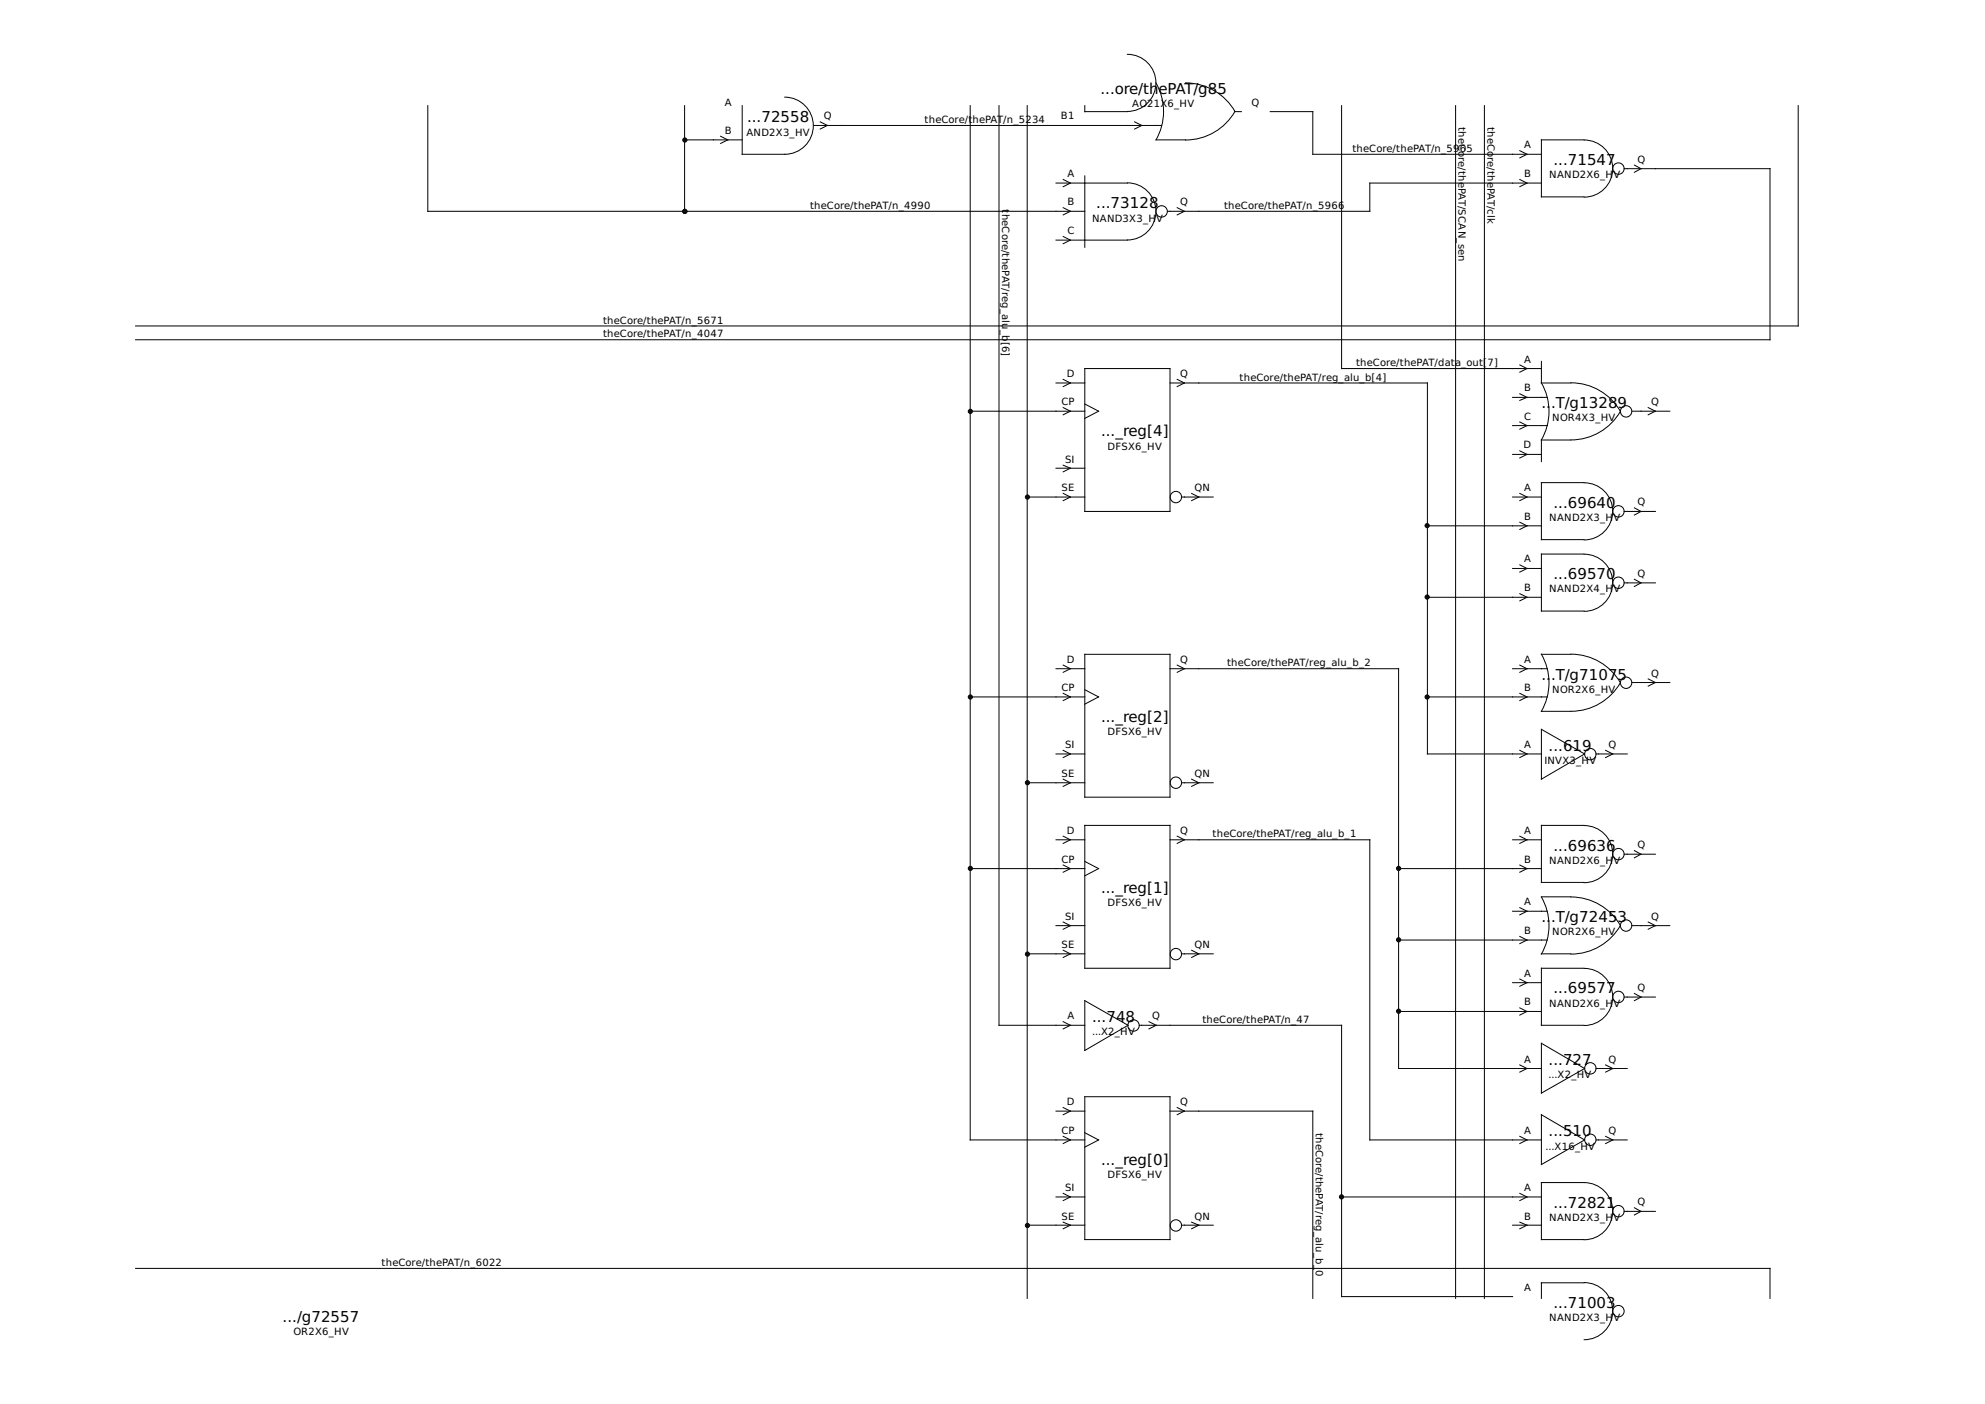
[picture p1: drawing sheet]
<svg xmlns="http://www.w3.org/2000/svg" width="420mm" height="297mm" viewBox="0 0 420 297" stroke-linecap="round" stroke-linejoin="round" font-family="sans-serif">
<g fill="none" stroke="#000" stroke-width=".21">
<path d="M238.6 11.5a6 6 0 0 1 6.1 6 6 6 0 0 1-6.1 6.1M244.7 17.5a12.1 12.1 0 0 1 0 12.1M250.9 17.5a12.1 12.1 0 0 1 10.5 6.1 12.1 12.1 0 0 1-10.5 6M90.6 22.4v22.3h139M144.9 29.6h12.2M144.9 22.4v22.3M152.5 28.8l1.6 .8-1.6 .8M166.1 20.6a6 6 0 0 1 6.1 6 6 6 0 0 1-6.1 6h-9v-10.2M172.2 26.5h73.7M173.6 25.8l1.5 .7-1.5 .8M205.4 22.4v218.8h24.2M211.5 22.4v194.5h18.1"/>
<path d="M217.4 22.4v252.3M223.5 38.7h15.1M225 38l1.6 .7-1.6 .8M229.6 22.4v1.2h9M229.6 37.2v15.1M238.6 38.7a6 6 0 0 1 6.1 6 6 6 0 0 1-6.1 6.1M240.2 25.8l1.5 .7-1.5 .8M244.7 29.6h6.3M261.4 23.6h1.4M268.9 23.6h9v9h48.4M284 22.4v55.6h42.3M308.1 22.4v252.3"/>
<path d="M314.2 22.4v252.3M321.7 31.9l1.5 .7-1.5 .8M321.7 38l1.5 .7-1.5 .8M326.3 38.7h-36.4v6h-42.8M335.3 29.6h-9v12.1h9M335.3 29.6a6 6 0 0 1 6.1 6.1 6 6 0 0 1-6.1 6M343.8 35.7h30.9v36.2h-346M345.9 34.9l1.4 .8-1.4 .7M380.6 22.4v46.6h-351.9M223.5 50.8h15.1M225 43.9l1.6 .8-1.6 .8M225 50l1.6 .8-1.6 .8"/>
<path d="M249.2 43.9l1.5 .8-1.5 .8M229.6 78h18.1v30.2h-18.1zM321.7 77.2l1.5 .8-1.5 .7M326.3 76.5v4.5h6.2M205.4 87h24.2M223.5 81h6.1M223.5 99.1h6.1M225 80.3l1.6 .7-1.6 .8M225 98.4l1.6 .7-1.6 .7M225 86.2l1.6 .8-1.6 .8M229.6 85.5l2.9 1.5-2.9 1.5M247.7 81h54.4v78.5h24.2"/>
<path d="M249.2 80.3l1.5 .7-1.5 .8M320.2 84.1h7.3M320.2 90h7.3M320.2 96.1h6.1M321.7 83.3l1.5 .8-1.5 .6M321.7 89.3l1.5 .7-1.5 .8M321.7 95.4l1.5 .7-1.5 .8M326.3 81a12.1 12.1 0 0 1 0 12.1M332.5 93.1h-6.2v4.6M332.5 81a12.1 12.1 0 0 1 10.5 6 12.1 12.1 0 0 1-10.5 6.1M345.4 87h8M348.9 86.2l1.5 .8-1.5 .8"/>
<path d="M217.4 105.2h12.2M225 104.4l1.6 .8-1.6 .7M250.1 105.2h6.7M252.2 104.4l1.5 .8-1.5 .7M302.1 111.3h24.2M320.2 105.2h6.1M321.7 119.5l1.5 .8-1.5 .7M321.7 104.4l1.5 .8-1.5 .7M321.7 110.5l1.5 .8-1.5 .7M335.3 102.1h-9v12.1h9M335.3 117.2h-9v12.1h9M335.3 117.2a6 6 0 0 1 6.1 6.1 6 6 0 0 1-6.1 6"/>
<path d="M335.3 102.1a6 6 0 0 1 6.1 6.1 6 6 0 0 1-6.1 6M343.8 108.2h6.6M345.9 107.4l1.4 .8-1.4 .8M229.6 138.4h18.1v30.3h-18.1zM302.1 126.4h24.2M320.2 120.3h6.1M321.7 125.6l1.5 .8-1.5 .7M326.3 138.4a12.1 12.1 0 0 1 0 12.1M326.3 138.4h6.2M332.5 138.4a12.1 12.1 0 0 1 10.5 6 12.1 12.1 0 0 1-10.5 6.1M343.8 123.3h6.6M345.9 122.6l1.4 .7-1.4 .8"/>
<path d="M205.4 147.4h24.2M223.5 159.5h6.1M223.5 141.5h6.1M225 158.8l1.6 .7-1.6 .8M225 140.7l1.6 .8-1.6 .7M225 146.7l1.6 .7-1.6 .8M229.6 145.9l2.9 1.5-2.9 1.6M247.7 141.5h48.3v84.6h30.3M249.2 140.7l1.5 .8-1.5 .7M302.1 147.4h25.4M320.2 141.5h7.3M321.7 158.8l1.5 .7-1.5 .8"/>
<path d="M321.7 140.7l1.5 .8-1.5 .7M321.7 146.7l1.5 .7-1.5 .8M326.3 154.3l9.1 5.2-9.1 5.3zM326.3 150.5h6.2M337.8 159.5h6.6M339.9 158.8l1.5 .7-1.5 .8M345.4 144.4h8M348.9 143.6l1.5 .8-1.5 .8M217.4 165.6h12.2M223.5 177.7h6.1M225 164.8l1.6 .8-1.6 .8M225 176.9l1.6 .8-1.6 .7"/>
<path d="M229.6 174.6h18.1v30.3h-18.1zM247.7 177.7h42.2v63.5h36.4M249.2 176.9l1.5 .8-1.5 .7M250.1 165.6h6.7M252.2 164.8l1.5 .8-1.5 .8M320.2 177.7h6.1M321.7 176.9l1.5 .8-1.5 .7M335.3 174.6h-9v12.1h9M335.3 174.7a6 6 0 0 1 6.1 6 6 6 0 0 1-6.1 6M345.9 180l1.4 .7-1.4 .8M205.4 183.8h24.2M223.5 195.8h6.1"/>
<path d="M225 195.1l1.6 .7-1.6 .8M225 183l1.6 .8-1.6 .7M229.6 182.2l2.9 1.6-2.9 1.5M296 198.9h31.5M296 183.8h30.3M320.2 192.8h7.3M321.7 192l1.5 .8-1.5 .7M321.7 198.1l1.5 .8-1.5 .7M321.7 183l1.5 .8-1.5 .7M326.3 189.8a12.1 12.1 0 0 1 0 12.1M326.3 189.7h6.2M332.5 189.8a12.1 12.1 0 0 1 10.5 6 12.1 12.1 0 0 1-10.5 6.1"/>
<path d="M343.8 180.7h6.6M345.4 195.8h8M348.9 195.1l1.5 .7-1.5 .8M217.4 201.8h12.2M225 201l1.6 .8-1.6 .8M225 216.2l1.6 .7-1.6 .8M229.6 211.7l9.2 5.2-9.2 5.4zM241.2 216.9h42.8v57.4h36.2M243.2 216.2l1.5 .7-1.5 .8M250.1 201.8h6.7M252.2 201l1.5 .8-1.5 .8M296 214h30.3"/>
<path d="M320.2 207.9h6.1M321.7 207.1l1.5 .8-1.5 .8M321.7 213.2l1.5 .8-1.5 .8M326.3 201.8h6.2M335.3 204.9h-9v12h9M335.3 204.9a6 6 0 0 1 6.1 6 6 6 0 0 1-6.1 6.1M343.8 210.9h6.6M345.9 210.2l1.4 .7-1.4 .8M223.5 235.1h6.1M225 234.3l1.6 .8-1.6 .7M229.6 232h18.1v30.3h-18.1zM229.6 239.6l2.9 1.6-2.9 1.5"/>
<path d="M247.7 235.1h30.2v39.6M249.2 234.3l1.5 .8-1.5 .7M321.7 225.3l1.5 .8-1.5 .7M326.3 220.7l9.1 5.4-9.1 5.2zM326.3 235.8l9.1 5.4-9.1 5.2zM337.8 226.1h6.6M339.9 225.3l1.5 .8-1.5 .7M217.4 259.2h12.2M223.5 253.2h6.1M225 252.5l1.6 .7-1.6 .8M225 258.6l1.6 .6-1.6 .8M225 240.4l1.6 .8-1.6 .7"/>
<path d="M250.1 259.2h6.7M252.2 258.6l1.5 .6-1.5 .8M284 253.2h42.3M320.2 259.2h6.1M321.7 252.5l1.5 .7-1.5 .8M321.7 258.6l1.5 .6-1.5 .8M321.7 240.4l1.5 .8-1.5 .7M335.3 250.2h-9v12.1h9M335.3 250.2a6 6 0 0 1 6.1 6 6 6 0 0 1-6.1 6.1M337.8 241.2h6.6M339.9 240.4l1.5 .8-1.5 .7M343.8 256.3h6.6"/>
<path d="M345.9 255.5l1.4 .8-1.4 .7M28.7 268.4h346v6.3M335.3 271.4h-9v3.3M335.3 271.4a6 6 0 0 1 6.1 6 6 6 0 0 1-6.1 6"/>
<circle cx="342.6" cy="35.7" r="1.21"/>
<circle cx="245.9" cy="44.7" r="1.21"/>
<circle cx="344.2" cy="87" r="1.21"/>
<circle cx="248.9" cy="105.2" r="1.21"/>
<circle cx="342.6" cy="108.2" r="1.21"/>
<circle cx="342.6" cy="123.3" r="1.21"/>
<circle cx="336.6" cy="159.6" r="1.21"/>
<circle cx="344.2" cy="144.4" r="1.21"/>
<circle cx="248.9" cy="165.6" r="1.21"/>
<circle cx="342.6" cy="180.7" r="1.21"/>
<circle cx="344.2" cy="195.8" r="1.21"/>
<circle cx="239.9" cy="217" r="1.21"/>
<circle cx="248.9" cy="201.9" r="1.21"/>
<circle cx="342.6" cy="210.9" r="1.21"/>
<circle cx="336.6" cy="226" r="1.21"/>
<circle cx="248.9" cy="259.3" r="1.21"/>
<circle cx="336.6" cy="241.1" r="1.21"/>
<circle cx="342.6" cy="256.2" r="1.21"/>
<circle cx="342.6" cy="277.4" r="1.21"/>
</g>
<g fill="#000" stroke="#000" stroke-width=".21">
<circle cx="145" cy="29.6" r=".44"/>
<circle cx="145" cy="44.7" r=".44"/>
<circle cx="205.4" cy="87" r=".44"/>
<circle cx="217.5" cy="105.2" r=".44"/>
<circle cx="302.1" cy="111.2" r=".44"/>
<circle cx="302.1" cy="126.3" r=".44"/>
<circle cx="205.4" cy="147.5" r=".44"/>
<circle cx="302.1" cy="147.5" r=".44"/>
<circle cx="217.5" cy="165.6" r=".44"/>
<circle cx="205.4" cy="183.7" r=".44"/>
<circle cx="296" cy="183.7" r=".44"/>
<circle cx="296" cy="198.8" r=".44"/>
<circle cx="217.5" cy="201.9" r=".44"/>
<circle cx="296" cy="213.9" r=".44"/>
<circle cx="217.5" cy="259.3" r=".44"/>
<circle cx="284" cy="253.2" r=".44"/>
</g>
<g font-size="3.2">
<text x="232.9" y="19.8">...ore/thePAT/g85</text>
<text x="158.1" y="25.9">...72558</text>
<text x="328.8" y="34.9">...71547</text>
<text x="232" y="44.1">...73128</text>
<text x="326.3" y="86.2">...T/g13289</text>
<text x="233" y="92.3">..._reg[4]</text>
<text x="328.8" y="107.4">...69640</text>
<text x="328.8" y="122.6">...69570</text>
<text x="326.3" y="143.8">...T/g71075</text>
<text x="233" y="152.8">..._reg[2]</text>
<text x="327.8" y="158.9">...619</text>
<text x="328.8" y="180">...69636</text>
<text x="233" y="189">..._reg[1]</text>
<text x="326.3" y="195.1">...T/g72453</text>
<text x="328.8" y="210.2">...69577</text>
<text x="231.1" y="216.3">...748</text>
<text x="327.8" y="225.3">...727</text>
<text x="327.8" y="240.4">...510</text>
<text x="233" y="246.4">..._reg[0]</text>
<text x="328.8" y="255.5">...72821</text>
<text x="59.8" y="279.7">.../g72557</text>
<text x="328.8" y="276.7">...71003</text>
</g>
<g font-size="2.1">
<text x="153.4" y="22.4">A</text>
<text x="239.6" y="22.6">AO21X6_HV</text>
<text x="264.9" y="22.4">Q</text>
<text x="153.4" y="28.3">B</text>
<text x="158" y="28.7">AND2X3_HV</text>
<text x="174.4" y="25.3">Q</text>
<text x="195.7" y="26">theCore/t</text>
<text x="205.9" y="26">hePAT/n_5234</text>
<text x="224.5" y="25.3">B1</text>
<text x="308.7" y="26.9" transform="rotate(90 308.7 26.9)">theCore/thePAT/SCAN_sen</text>
<text x="314.8" y="26.9" transform="rotate(90 314.8 26.9)">theCore/thePAT/clk</text>
<text x="286.3" y="32.1">theCore/thePAT/n_5965</text>
<text x="322.6" y="31.4">A</text>
<text x="346.6" y="34.4">Q</text>
<text x="225.9" y="37.5">A</text>
<text x="322.6" y="37.5">B</text>
<text x="327.9" y="37.7">NAND2X6_HV</text>
<text x="171.5" y="44.2">theCore/thePAT/n_4990</text>
<text x="212.1" y="44.3" transform="rotate(90 212.1 44.3)">t</text>
<text x="212.1" y="45.2" transform="rotate(90 212.1 45.2)">heCore/thePAT/reg_alu_b</text>
<text x="225.9" y="43.4">B</text>
<text x="231.1" y="46.9">NAND3X3_HV</text>
<text x="249.8" y="43.4">Q</text>
<text x="259.1" y="44.2">theCore/thePAT/n_5966</text>
<text x="225.9" y="49.5">C</text>
<text x="127.6" y="71.4">theCore/thePAT/n_4047</text>
<text x="127.6" y="68.5">theCore/thePAT/n_5671</text>
<text x="212.1" y="72.3" transform="rotate(90 212.1 72.3)">[6]</text>
<text x="287" y="77.5">theCore/thePAT/data_out[</text>
<text x="314.8" y="77.5">7]</text>
<text x="322.6" y="76.7">A</text>
<text x="225.8" y="79.8">D</text>
<text x="249.8" y="79.8">Q</text>
<text x="262.4" y="80.5">theCore/thePAT/reg_alu_b[4]</text>
<text x="322.6" y="82.8">B</text>
<text x="224.7" y="85.7">CP</text>
<text x="322.6" y="88.8">C</text>
<text x="328.5" y="89">NOR4X3_HV</text>
<text x="349.5" y="85.7">Q</text>
<text x="234.4" y="95.1">DFSX6_HV</text>
<text x="322.5" y="94.9">D</text>
<text x="225.4" y="97.9">SI</text>
<text x="224.7" y="103.9">SE</text>
<text x="252.9" y="103.9">QN</text>
<text x="322.6" y="103.9">A</text>
<text x="346.6" y="106.9">Q</text>
<text x="322.6" y="110">B</text>
<text x="327.9" y="110.2">NAND2X3_HV</text>
<text x="322.6" y="119">A</text>
<text x="322.6" y="125.1">B</text>
<text x="327.9" y="125.3">NAND2X4_HV</text>
<text x="346.6" y="122">Q</text>
<text x="225.8" y="140.2">D</text>
<text x="249.8" y="140.2">Q</text>
<text x="259.7" y="141">theCore/thePAT/reg_alu_b_2</text>
<text x="322.6" y="140.2">A</text>
<text x="349.5" y="143.1">Q</text>
<text x="224.7" y="146.2">CP</text>
<text x="322.6" y="146.2">B</text>
<text x="328.5" y="146.6">NOR2X6_HV</text>
<text x="234.4" y="155.6">DFSX6_HV</text>
<text x="225.4" y="158.2">SI</text>
<text x="322.6" y="158.2">A</text>
<text x="326.9" y="161.7">INVX3_HV</text>
<text x="340.5" y="158.2">Q</text>
<text x="224.7" y="164.3">SE</text>
<text x="252.9" y="164.3">QN</text>
<text x="225.8" y="176.4">D</text>
<text x="249.8" y="176.4">Q</text>
<text x="256.7" y="177.2">theCore/thePAT/reg_alu_b_1</text>
<text x="322.6" y="176.4">A</text>
<text x="346.6" y="179.5">Q</text>
<text x="224.7" y="182.5">CP</text>
<text x="322.6" y="182.5">B</text>
<text x="327.9" y="182.8">NAND2X6_HV</text>
<text x="234.4" y="191.8">DFSX6_HV</text>
<text x="322.6" y="191.5">A</text>
<text x="225.4" y="194.6">SI</text>
<text x="322.6" y="197.6">B</text>
<text x="328.5" y="197.9">NOR2X6_HV</text>
<text x="349.5" y="194.6">Q</text>
<text x="224.7" y="200.5">SE</text>
<text x="252.9" y="200.5">QN</text>
<text x="322.6" y="206.6">A</text>
<text x="346.6" y="209.7">Q</text>
<text x="225.9" y="215.6">A</text>
<text x="243.8" y="215.6">Q</text>
<text x="322.6" y="212.7">B</text>
<text x="327.9" y="213">NAND2X6_HV</text>
<text x="231.1" y="219.1">...X2_HV</text>
<text x="254.5" y="216.4">theCore/thePAT/n_47</text>
<text x="322.6" y="224.8">A</text>
<text x="340.5" y="224.8">Q</text>
<text x="225.8" y="233.8">D</text>
<text x="249.8" y="233.8">Q</text>
<text x="327.8" y="228.1">...X2_HV</text>
<text x="224.7" y="239.9">CP</text>
<text x="278.5" y="239.6" transform="rotate(90 278.5 239.6)">theCore/thePAT/reg_alu_b_</text>
<text x="322.6" y="239.9">A</text>
<text x="340.5" y="239.9">Q</text>
<text x="327.2" y="243.2">...X16_HV</text>
<text x="225.4" y="252">SI</text>
<text x="234.4" y="249.2">DFSX6_HV</text>
<text x="322.6" y="252">A</text>
<text x="346.6" y="255">Q</text>
<text x="224.7" y="258.1">SE</text>
<text x="252.9" y="258.1">QN</text>
<text x="322.6" y="258.1">B</text>
<text x="327.9" y="258.3">NAND2X3_HV</text>
<text x="80.8" y="267.8">theCore/thePAT/n_6022</text>
<text x="278.5" y="268.7" transform="rotate(90 278.5 268.7)">0</text>
<text x="322.6" y="273">A</text>
<text x="327.9" y="279.5">NAND2X3_HV</text>
<text x="62.1" y="282.4">OR2X6_HV</text>
</g>
</svg>
